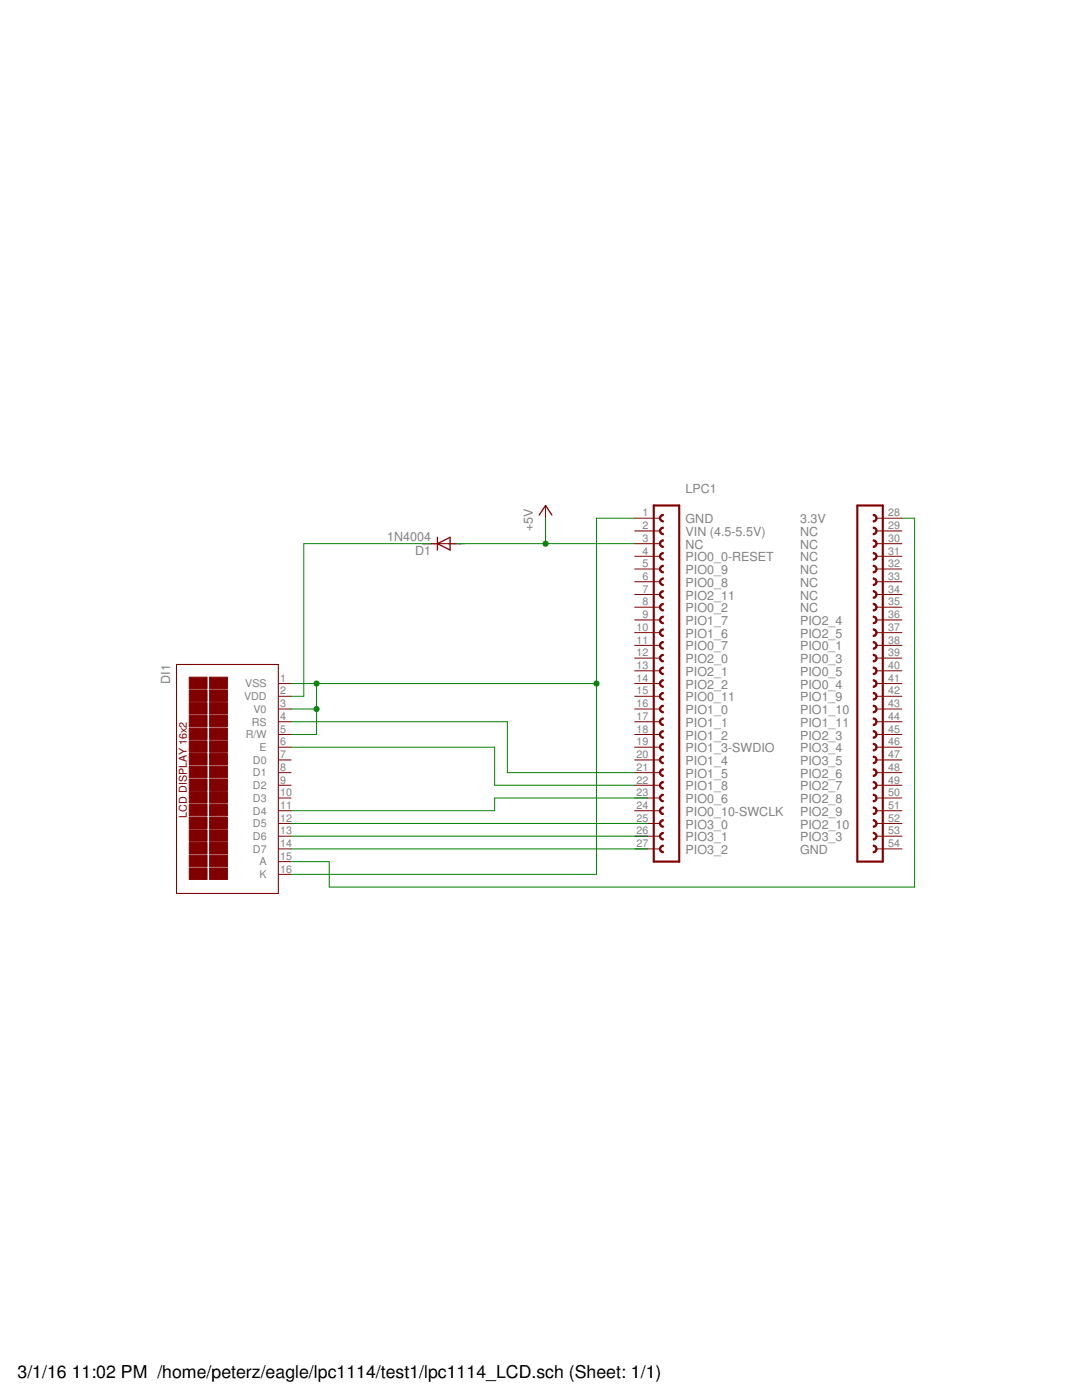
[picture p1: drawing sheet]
<?xml version="1.0" encoding="utf-8"?>
<!DOCTYPE eagle SYSTEM "eagle.dtd">
<eagle version="7.5.0">
<drawing>
<settings>
<setting alwaysvectorfont="no"/>
<setting verticaltext="up"/>
</settings>
<grid distance="0.1" unitdist="inch" unit="inch" style="lines" multiple="1" display="no" altdistance="0.01" altunitdist="inch" altunit="inch"/>
<schematic xreflabel="%F%N/%S.%C%R" xrefpart="/%S.%C%R">
<libraries>
<library name="LPCXpresso_boards">
<symbols>
<symbol name="LPCXPRESSO_LPC1114">
<wire x1="-21.59" y1="-33.02" x2="-16.51" y2="-33.02" width="0.4064" layer="94"/>
<wire x1="-19.685" y1="-6.985" x2="-19.685" y2="-8.255" width="0.254" layer="94" curve="180" cap="flat"/>
<wire x1="-19.685" y1="-9.525" x2="-19.685" y2="-10.795" width="0.254" layer="94" curve="180" cap="flat"/>
<wire x1="-19.685" y1="-12.065" x2="-19.685" y2="-13.335" width="0.254" layer="94" curve="180" cap="flat"/>
<wire x1="-19.685" y1="-1.905" x2="-19.685" y2="-3.175" width="0.254" layer="94" curve="180" cap="flat"/>
<wire x1="-19.685" y1="-4.445" x2="-19.685" y2="-5.715" width="0.254" layer="94" curve="180" cap="flat"/>
<wire x1="-19.685" y1="5.715" x2="-19.685" y2="4.445" width="0.254" layer="94" curve="180" cap="flat"/>
<wire x1="-19.685" y1="3.175" x2="-19.685" y2="1.905" width="0.254" layer="94" curve="180" cap="flat"/>
<wire x1="-19.685" y1="0.635" x2="-19.685" y2="-0.635" width="0.254" layer="94" curve="180" cap="flat"/>
<wire x1="-19.685" y1="10.795" x2="-19.685" y2="9.525" width="0.254" layer="94" curve="180" cap="flat"/>
<wire x1="-19.685" y1="8.255" x2="-19.685" y2="6.985" width="0.254" layer="94" curve="180" cap="flat"/>
<wire x1="-19.685" y1="18.415" x2="-19.685" y2="17.145" width="0.254" layer="94" curve="180" cap="flat"/>
<wire x1="-19.685" y1="15.875" x2="-19.685" y2="14.605" width="0.254" layer="94" curve="180" cap="flat"/>
<wire x1="-19.685" y1="13.335" x2="-19.685" y2="12.065" width="0.254" layer="94" curve="180" cap="flat"/>
<wire x1="-19.685" y1="23.495" x2="-19.685" y2="22.225" width="0.254" layer="94" curve="180" cap="flat"/>
<wire x1="-19.685" y1="20.955" x2="-19.685" y2="19.685" width="0.254" layer="94" curve="180" cap="flat"/>
<wire x1="-19.685" y1="31.115" x2="-19.685" y2="29.845" width="0.254" layer="94" curve="180" cap="flat"/>
<wire x1="-19.685" y1="28.575" x2="-19.685" y2="27.305" width="0.254" layer="94" curve="180" cap="flat"/>
<wire x1="-19.685" y1="26.035" x2="-19.685" y2="24.765" width="0.254" layer="94" curve="180" cap="flat"/>
<wire x1="-16.51" y1="38.1" x2="-16.51" y2="-33.02" width="0.4064" layer="94"/>
<wire x1="-21.59" y1="-33.02" x2="-21.59" y2="38.1" width="0.4064" layer="94"/>
<wire x1="-16.51" y1="38.1" x2="-21.59" y2="38.1" width="0.4064" layer="94"/>
<wire x1="-19.685" y1="36.195" x2="-19.685" y2="34.925" width="0.254" layer="94" curve="180" cap="flat"/>
<wire x1="-19.685" y1="33.655" x2="-19.685" y2="32.385" width="0.254" layer="94" curve="180" cap="flat"/>
<wire x1="-19.685" y1="-14.605" x2="-19.685" y2="-15.875" width="0.254" layer="94" curve="180" cap="flat"/>
<wire x1="-19.685" y1="-17.145" x2="-19.685" y2="-18.415" width="0.254" layer="94" curve="180" cap="flat"/>
<wire x1="-19.685" y1="-19.685" x2="-19.685" y2="-20.955" width="0.254" layer="94" curve="180" cap="flat"/>
<wire x1="-19.685" y1="-22.225" x2="-19.685" y2="-23.495" width="0.254" layer="94" curve="180" cap="flat"/>
<wire x1="-19.685" y1="-24.765" x2="-19.685" y2="-26.035" width="0.254" layer="94" curve="180" cap="flat"/>
<wire x1="-19.685" y1="-27.305" x2="-19.685" y2="-28.575" width="0.254" layer="94" curve="180" cap="flat"/>
<wire x1="-19.685" y1="-29.845" x2="-19.685" y2="-31.115" width="0.254" layer="94" curve="180" cap="flat"/>
<wire x1="24.13" y1="-33.02" x2="19.05" y2="-33.02" width="0.4064" layer="94"/>
<wire x1="22.225" y1="-6.985" x2="22.225" y2="-8.255" width="0.254" layer="94" curve="-180" cap="flat"/>
<wire x1="22.225" y1="-9.525" x2="22.225" y2="-10.795" width="0.254" layer="94" curve="-180" cap="flat"/>
<wire x1="22.225" y1="-12.065" x2="22.225" y2="-13.335" width="0.254" layer="94" curve="-180" cap="flat"/>
<wire x1="22.225" y1="-1.905" x2="22.225" y2="-3.175" width="0.254" layer="94" curve="-180" cap="flat"/>
<wire x1="22.225" y1="-4.445" x2="22.225" y2="-5.715" width="0.254" layer="94" curve="-180" cap="flat"/>
<wire x1="22.225" y1="5.715" x2="22.225" y2="4.445" width="0.254" layer="94" curve="-180" cap="flat"/>
<wire x1="22.225" y1="3.175" x2="22.225" y2="1.905" width="0.254" layer="94" curve="-180" cap="flat"/>
<wire x1="22.225" y1="0.635" x2="22.225" y2="-0.635" width="0.254" layer="94" curve="-180" cap="flat"/>
<wire x1="22.225" y1="10.795" x2="22.225" y2="9.525" width="0.254" layer="94" curve="-180" cap="flat"/>
<wire x1="22.225" y1="8.255" x2="22.225" y2="6.985" width="0.254" layer="94" curve="-180" cap="flat"/>
<wire x1="22.225" y1="18.415" x2="22.225" y2="17.145" width="0.254" layer="94" curve="-180" cap="flat"/>
<wire x1="22.225" y1="15.875" x2="22.225" y2="14.605" width="0.254" layer="94" curve="-180" cap="flat"/>
<wire x1="22.225" y1="13.335" x2="22.225" y2="12.065" width="0.254" layer="94" curve="-180" cap="flat"/>
<wire x1="22.225" y1="23.495" x2="22.225" y2="22.225" width="0.254" layer="94" curve="-180" cap="flat"/>
<wire x1="22.225" y1="20.955" x2="22.225" y2="19.685" width="0.254" layer="94" curve="-180" cap="flat"/>
<wire x1="22.225" y1="31.115" x2="22.225" y2="29.845" width="0.254" layer="94" curve="-180" cap="flat"/>
<wire x1="22.225" y1="28.575" x2="22.225" y2="27.305" width="0.254" layer="94" curve="-180" cap="flat"/>
<wire x1="22.225" y1="26.035" x2="22.225" y2="24.765" width="0.254" layer="94" curve="-180" cap="flat"/>
<wire x1="19.05" y1="38.1" x2="19.05" y2="-33.02" width="0.4064" layer="94"/>
<wire x1="24.13" y1="-33.02" x2="24.13" y2="38.1" width="0.4064" layer="94"/>
<wire x1="19.05" y1="38.1" x2="24.13" y2="38.1" width="0.4064" layer="94"/>
<wire x1="22.225" y1="36.195" x2="22.225" y2="34.925" width="0.254" layer="94" curve="-180" cap="flat"/>
<wire x1="22.225" y1="33.655" x2="22.225" y2="32.385" width="0.254" layer="94" curve="-180" cap="flat"/>
<wire x1="22.225" y1="-14.605" x2="22.225" y2="-15.875" width="0.254" layer="94" curve="-180" cap="flat"/>
<wire x1="22.225" y1="-17.145" x2="22.225" y2="-18.415" width="0.254" layer="94" curve="-180" cap="flat"/>
<wire x1="22.225" y1="-19.685" x2="22.225" y2="-20.955" width="0.254" layer="94" curve="-180" cap="flat"/>
<wire x1="22.225" y1="-22.225" x2="22.225" y2="-23.495" width="0.254" layer="94" curve="-180" cap="flat"/>
<wire x1="22.225" y1="-24.765" x2="22.225" y2="-26.035" width="0.254" layer="94" curve="-180" cap="flat"/>
<wire x1="22.225" y1="-27.305" x2="22.225" y2="-28.575" width="0.254" layer="94" curve="-180" cap="flat"/>
<wire x1="22.225" y1="-29.845" x2="22.225" y2="-31.115" width="0.254" layer="94" curve="-180" cap="flat"/>
<text x="-15.24" y="38.1" size="1.778" layer="96">&gt;VALUE</text>
<text x="-15.24" y="40.64" size="1.778" layer="95">&gt;NAME</text>
<text x="-15.24" y="32.004" size="1.778" layer="97">VIN (4.5-5.5V)</text>
<text x="-15.24" y="34.544" size="1.778" layer="97">GND</text>
<text x="-15.24" y="29.464" size="1.778" layer="97">NC</text>
<text x="-15.24" y="26.924" size="1.778" layer="97">PIO0_0-RESET</text>
<text x="-15.24" y="24.384" size="1.778" layer="97">PIO0_9</text>
<text x="-15.24" y="21.844" size="1.778" layer="97">PIO0_8</text>
<text x="-15.24" y="19.304" size="1.778" layer="97">PIO2_11</text>
<text x="-15.24" y="16.764" size="1.778" layer="97">PIO0_2</text>
<text x="-15.24" y="14.224" size="1.778" layer="97">PIO1_7</text>
<text x="-15.24" y="11.684" size="1.778" layer="97">PIO1_6</text>
<text x="-15.24" y="6.604" size="1.778" layer="97">PIO2_0</text>
<text x="-15.24" y="9.144" size="1.778" layer="97">PIO0_7</text>
<text x="-15.24" y="4.064" size="1.778" layer="97">PIO2_1</text>
<text x="-15.24" y="1.524" size="1.778" layer="97">PIO2_2</text>
<text x="-15.24" y="-1.016" size="1.778" layer="97">PIO0_11</text>
<text x="-15.24" y="-3.556" size="1.778" layer="97">PIO1_0</text>
<text x="-15.24" y="-6.096" size="1.778" layer="97">PIO1_1</text>
<text x="-15.24" y="-8.636" size="1.778" layer="97">PIO1_2</text>
<text x="-15.24" y="-11.176" size="1.778" layer="97">PIO1_3-SWDIO</text>
<text x="-15.24" y="-13.716" size="1.778" layer="97">PIO1_4</text>
<text x="-15.24" y="-18.796" size="1.778" layer="97">PIO1_8</text>
<text x="-15.24" y="-16.256" size="1.778" layer="97">PIO1_5</text>
<text x="-15.24" y="-21.336" size="1.778" layer="97">PIO0_6</text>
<text x="-15.24" y="-23.876" size="1.778" layer="97">PIO0_10-SWCLK</text>
<text x="-15.24" y="-26.416" size="1.778" layer="97">PIO3_0</text>
<text x="-15.24" y="-28.956" size="1.778" layer="97">PIO3_1</text>
<text x="-15.24" y="-31.496" size="1.778" layer="97">PIO3_2</text>
<text x="7.62" y="32.004" size="1.778" layer="97">NC</text>
<text x="7.62" y="34.544" size="1.778" layer="97">3.3V</text>
<text x="7.62" y="29.464" size="1.778" layer="97">NC</text>
<text x="7.62" y="26.924" size="1.778" layer="97">NC</text>
<text x="7.62" y="24.384" size="1.778" layer="97">NC</text>
<text x="7.62" y="21.844" size="1.778" layer="97">NC</text>
<text x="7.62" y="19.304" size="1.778" layer="97">NC</text>
<text x="7.62" y="16.764" size="1.778" layer="97">NC</text>
<text x="7.62" y="14.224" size="1.778" layer="97">PIO2_4</text>
<text x="7.62" y="11.684" size="1.778" layer="97">PIO2_5</text>
<text x="7.62" y="6.604" size="1.778" layer="97">PIO0_3</text>
<text x="7.62" y="9.144" size="1.778" layer="97">PIO0_1</text>
<text x="7.62" y="4.064" size="1.778" layer="97">PIO0_5</text>
<text x="7.62" y="1.524" size="1.778" layer="97">PIO0_4</text>
<text x="7.62" y="-1.016" size="1.778" layer="97">PIO1_9</text>
<text x="7.62" y="-3.556" size="1.778" layer="97">PIO1_10</text>
<text x="7.62" y="-6.096" size="1.778" layer="97">PIO1_11</text>
<text x="7.62" y="-8.636" size="1.778" layer="97">PIO2_3</text>
<text x="7.62" y="-11.176" size="1.778" layer="97">PIO3_4</text>
<text x="7.62" y="-13.716" size="1.778" layer="97">PIO3_5</text>
<text x="7.62" y="-18.796" size="1.778" layer="97">PIO2_7</text>
<text x="7.62" y="-16.256" size="1.778" layer="97">PIO2_6</text>
<text x="7.62" y="-21.336" size="1.778" layer="97">PIO2_8</text>
<text x="7.62" y="-23.876" size="1.778" layer="97">PIO2_9</text>
<text x="7.62" y="-26.416" size="1.778" layer="97">PIO2_10</text>
<text x="7.62" y="-28.956" size="1.778" layer="97">PIO3_3</text>
<text x="7.62" y="-31.496" size="1.778" layer="97">GND</text>
<pin name="20" x="-25.4" y="-12.7" visible="pad" length="middle" direction="pas" swaplevel="1"/>
<pin name="19" x="-25.4" y="-10.16" visible="pad" length="middle" direction="pas" swaplevel="1"/>
<pin name="18" x="-25.4" y="-7.62" visible="pad" length="middle" direction="pas" swaplevel="1"/>
<pin name="17" x="-25.4" y="-5.08" visible="pad" length="middle" direction="pas" swaplevel="1"/>
<pin name="16" x="-25.4" y="-2.54" visible="pad" length="middle" direction="pas" swaplevel="1"/>
<pin name="15" x="-25.4" y="0" visible="pad" length="middle" direction="pas" swaplevel="1"/>
<pin name="14" x="-25.4" y="2.54" visible="pad" length="middle" direction="pas" swaplevel="1"/>
<pin name="13" x="-25.4" y="5.08" visible="pad" length="middle" direction="pas" swaplevel="1"/>
<pin name="12" x="-25.4" y="7.62" visible="pad" length="middle" direction="pas" swaplevel="1"/>
<pin name="11" x="-25.4" y="10.16" visible="pad" length="middle" direction="pas" swaplevel="1"/>
<pin name="10" x="-25.4" y="12.7" visible="pad" length="middle" direction="pas" swaplevel="1"/>
<pin name="9" x="-25.4" y="15.24" visible="pad" length="middle" direction="pas" swaplevel="1"/>
<pin name="8" x="-25.4" y="17.78" visible="pad" length="middle" direction="pas" swaplevel="1"/>
<pin name="7" x="-25.4" y="20.32" visible="pad" length="middle" direction="pas" swaplevel="1"/>
<pin name="6" x="-25.4" y="22.86" visible="pad" length="middle" direction="pas" swaplevel="1"/>
<pin name="5" x="-25.4" y="25.4" visible="pad" length="middle" direction="pas" swaplevel="1"/>
<pin name="4" x="-25.4" y="27.94" visible="pad" length="middle" direction="pas" swaplevel="1"/>
<pin name="3" x="-25.4" y="30.48" visible="pad" length="middle" direction="pas" swaplevel="1"/>
<pin name="2" x="-25.4" y="33.02" visible="pad" length="middle" direction="pas" swaplevel="1"/>
<pin name="1" x="-25.4" y="35.56" visible="pad" length="middle" direction="pas" swaplevel="1"/>
<pin name="21" x="-25.4" y="-15.24" visible="pad" length="middle" direction="pas" swaplevel="1"/>
<pin name="22" x="-25.4" y="-17.78" visible="pad" length="middle" direction="pas" swaplevel="1"/>
<pin name="23" x="-25.4" y="-20.32" visible="pad" length="middle" direction="pas" swaplevel="1"/>
<pin name="24" x="-25.4" y="-22.86" visible="pad" length="middle" direction="pas" swaplevel="1"/>
<pin name="25" x="-25.4" y="-25.4" visible="pad" length="middle" direction="pas" swaplevel="1"/>
<pin name="26" x="-25.4" y="-27.94" visible="pad" length="middle" direction="pas" swaplevel="1"/>
<pin name="27" x="-25.4" y="-30.48" visible="pad" length="middle" direction="pas" swaplevel="1"/>
<pin name="47" x="27.94" y="-12.7" visible="pad" length="middle" direction="pas" swaplevel="1" rot="R180"/>
<pin name="46" x="27.94" y="-10.16" visible="pad" length="middle" direction="pas" swaplevel="1" rot="R180"/>
<pin name="45" x="27.94" y="-7.62" visible="pad" length="middle" direction="pas" swaplevel="1" rot="R180"/>
<pin name="44" x="27.94" y="-5.08" visible="pad" length="middle" direction="pas" swaplevel="1" rot="R180"/>
<pin name="43" x="27.94" y="-2.54" visible="pad" length="middle" direction="pas" swaplevel="1" rot="R180"/>
<pin name="42" x="27.94" y="0" visible="pad" length="middle" direction="pas" swaplevel="1" rot="R180"/>
<pin name="41" x="27.94" y="2.54" visible="pad" length="middle" direction="pas" swaplevel="1" rot="R180"/>
<pin name="40" x="27.94" y="5.08" visible="pad" length="middle" direction="pas" swaplevel="1" rot="R180"/>
<pin name="39" x="27.94" y="7.62" visible="pad" length="middle" direction="pas" swaplevel="1" rot="R180"/>
<pin name="38" x="27.94" y="10.16" visible="pad" length="middle" direction="pas" swaplevel="1" rot="R180"/>
<pin name="37" x="27.94" y="12.7" visible="pad" length="middle" direction="pas" swaplevel="1" rot="R180"/>
<pin name="36" x="27.94" y="15.24" visible="pad" length="middle" direction="pas" swaplevel="1" rot="R180"/>
<pin name="35" x="27.94" y="17.78" visible="pad" length="middle" direction="pas" swaplevel="1" rot="R180"/>
<pin name="34" x="27.94" y="20.32" visible="pad" length="middle" direction="pas" swaplevel="1" rot="R180"/>
<pin name="33" x="27.94" y="22.86" visible="pad" length="middle" direction="pas" swaplevel="1" rot="R180"/>
<pin name="32" x="27.94" y="25.4" visible="pad" length="middle" direction="pas" swaplevel="1" rot="R180"/>
<pin name="31" x="27.94" y="27.94" visible="pad" length="middle" direction="pas" swaplevel="1" rot="R180"/>
<pin name="30" x="27.94" y="30.48" visible="pad" length="middle" direction="pas" swaplevel="1" rot="R180"/>
<pin name="29" x="27.94" y="33.02" visible="pad" length="middle" direction="pas" swaplevel="1" rot="R180"/>
<pin name="28" x="27.94" y="35.56" visible="pad" length="middle" direction="pas" swaplevel="1" rot="R180"/>
<pin name="48" x="27.94" y="-15.24" visible="pad" length="middle" direction="pas" swaplevel="1" rot="R180"/>
<pin name="49" x="27.94" y="-17.78" visible="pad" length="middle" direction="pas" swaplevel="1" rot="R180"/>
<pin name="50" x="27.94" y="-20.32" visible="pad" length="middle" direction="pas" swaplevel="1" rot="R180"/>
<pin name="51" x="27.94" y="-22.86" visible="pad" length="middle" direction="pas" swaplevel="1" rot="R180"/>
<pin name="52" x="27.94" y="-25.4" visible="pad" length="middle" direction="pas" swaplevel="1" rot="R180"/>
<pin name="53" x="27.94" y="-27.94" visible="pad" length="middle" direction="pas" swaplevel="1" rot="R180"/>
<pin name="54" x="27.94" y="-30.48" visible="pad" length="middle" direction="pas" swaplevel="1" rot="R180"/>
</symbol>
</symbols>
<devicesets>
<deviceset name="LPCXPRESSO_LPC1114" prefix="LPC" uservalue="yes">
<gates>
<gate name="G$1" symbol="LPCXPRESSO_LPC1114" x="0" y="0"/>
</gates>
<devices>
<device name="" package="LPCXPRESSO_LPC1114">
<connects>
<connect gate="G$1" pin="1" pad="1"/>
<connect gate="G$1" pin="10" pad="10"/>
<connect gate="G$1" pin="11" pad="11"/>
<connect gate="G$1" pin="12" pad="12"/>
<connect gate="G$1" pin="13" pad="13"/>
<connect gate="G$1" pin="14" pad="14"/>
<connect gate="G$1" pin="15" pad="15"/>
<connect gate="G$1" pin="16" pad="16"/>
<connect gate="G$1" pin="17" pad="17"/>
<connect gate="G$1" pin="18" pad="18"/>
<connect gate="G$1" pin="19" pad="19"/>
<connect gate="G$1" pin="2" pad="2"/>
<connect gate="G$1" pin="20" pad="20"/>
<connect gate="G$1" pin="21" pad="21"/>
<connect gate="G$1" pin="22" pad="22"/>
<connect gate="G$1" pin="23" pad="23"/>
<connect gate="G$1" pin="24" pad="24"/>
<connect gate="G$1" pin="25" pad="25"/>
<connect gate="G$1" pin="26" pad="26"/>
<connect gate="G$1" pin="27" pad="27"/>
<connect gate="G$1" pin="28" pad="28"/>
<connect gate="G$1" pin="29" pad="29"/>
<connect gate="G$1" pin="3" pad="3"/>
<connect gate="G$1" pin="30" pad="30"/>
<connect gate="G$1" pin="31" pad="31"/>
<connect gate="G$1" pin="32" pad="32"/>
<connect gate="G$1" pin="33" pad="33"/>
<connect gate="G$1" pin="34" pad="34"/>
<connect gate="G$1" pin="35" pad="35"/>
<connect gate="G$1" pin="36" pad="36"/>
<connect gate="G$1" pin="37" pad="37"/>
<connect gate="G$1" pin="38" pad="38"/>
<connect gate="G$1" pin="39" pad="39"/>
<connect gate="G$1" pin="4" pad="4"/>
<connect gate="G$1" pin="40" pad="40"/>
<connect gate="G$1" pin="41" pad="41"/>
<connect gate="G$1" pin="42" pad="42"/>
<connect gate="G$1" pin="43" pad="43"/>
<connect gate="G$1" pin="44" pad="44"/>
<connect gate="G$1" pin="45" pad="45"/>
<connect gate="G$1" pin="46" pad="46"/>
<connect gate="G$1" pin="47" pad="47"/>
<connect gate="G$1" pin="48" pad="48"/>
<connect gate="G$1" pin="49" pad="49"/>
<connect gate="G$1" pin="5" pad="5"/>
<connect gate="G$1" pin="50" pad="50"/>
<connect gate="G$1" pin="51" pad="51"/>
<connect gate="G$1" pin="52" pad="52"/>
<connect gate="G$1" pin="53" pad="53"/>
<connect gate="G$1" pin="54" pad="54"/>
<connect gate="G$1" pin="6" pad="6"/>
<connect gate="G$1" pin="7" pad="7"/>
<connect gate="G$1" pin="8" pad="8"/>
<connect gate="G$1" pin="9" pad="9"/>
</connects>
<technologies>
<technology name=""/>
</technologies>
</device>
</devices>
</deviceset>
</devicesets>
</library>
<library name="display-lcd">
<symbols>
<symbol name="HD44780_NEW">
<wire x1="-21.59" y1="-7.62" x2="24.13" y2="-7.62" width="0.2032" layer="94"/>
<wire x1="24.13" y1="-7.62" x2="24.13" y2="12.7" width="0.2032" layer="94"/>
<wire x1="24.13" y1="12.7" x2="-21.59" y2="12.7" width="0.2032" layer="94"/>
<wire x1="-21.59" y1="12.7" x2="-21.59" y2="-7.62" width="0.2032" layer="94"/>
<text x="-10.16" y="10.668" size="1.524" layer="94">LCD DISPLAY 16x2</text>
<text x="-21.59" y="13.97" size="1.778" layer="95">&gt;NAME</text>
<text x="-1.27" y="13.97" size="1.778" layer="96">&gt;VALUE</text>
<rectangle x1="-19.05" y1="6.604" x2="-16.764" y2="10.16" layer="94"/>
<rectangle x1="-19.05" y1="2.54" x2="-16.764" y2="6.096" layer="94"/>
<rectangle x1="-16.51" y1="6.604" x2="-14.224" y2="10.16" layer="94"/>
<rectangle x1="-16.51" y1="2.54" x2="-14.224" y2="6.096" layer="94"/>
<rectangle x1="-13.97" y1="6.604" x2="-11.684" y2="10.16" layer="94"/>
<rectangle x1="-13.97" y1="2.54" x2="-11.684" y2="6.096" layer="94"/>
<rectangle x1="-11.43" y1="6.604" x2="-9.144" y2="10.16" layer="94"/>
<rectangle x1="-11.43" y1="2.54" x2="-9.144" y2="6.096" layer="94"/>
<rectangle x1="-8.89" y1="6.604" x2="-6.604" y2="10.16" layer="94"/>
<rectangle x1="-8.89" y1="2.54" x2="-6.604" y2="6.096" layer="94"/>
<rectangle x1="-6.35" y1="6.604" x2="-4.064" y2="10.16" layer="94"/>
<rectangle x1="-6.35" y1="2.54" x2="-4.064" y2="6.096" layer="94"/>
<rectangle x1="-3.81" y1="6.604" x2="-1.524" y2="10.16" layer="94"/>
<rectangle x1="-3.81" y1="2.54" x2="-1.524" y2="6.096" layer="94"/>
<rectangle x1="-1.27" y1="6.604" x2="1.016" y2="10.16" layer="94"/>
<rectangle x1="-1.27" y1="2.54" x2="1.016" y2="6.096" layer="94"/>
<rectangle x1="1.27" y1="6.604" x2="3.556" y2="10.16" layer="94"/>
<rectangle x1="1.27" y1="2.54" x2="3.556" y2="6.096" layer="94"/>
<rectangle x1="3.81" y1="6.604" x2="6.096" y2="10.16" layer="94"/>
<rectangle x1="3.81" y1="2.54" x2="6.096" y2="6.096" layer="94"/>
<rectangle x1="6.35" y1="6.604" x2="8.636" y2="10.16" layer="94"/>
<rectangle x1="6.35" y1="2.54" x2="8.636" y2="6.096" layer="94"/>
<rectangle x1="8.89" y1="6.604" x2="11.176" y2="10.16" layer="94"/>
<rectangle x1="8.89" y1="2.54" x2="11.176" y2="6.096" layer="94"/>
<rectangle x1="11.43" y1="6.604" x2="13.716" y2="10.16" layer="94"/>
<rectangle x1="11.43" y1="2.54" x2="13.716" y2="6.096" layer="94"/>
<rectangle x1="13.97" y1="6.604" x2="16.256" y2="10.16" layer="94"/>
<rectangle x1="13.97" y1="2.54" x2="16.256" y2="6.096" layer="94"/>
<rectangle x1="16.51" y1="6.604" x2="18.796" y2="10.16" layer="94"/>
<rectangle x1="16.51" y1="2.54" x2="18.796" y2="6.096" layer="94"/>
<rectangle x1="19.05" y1="6.604" x2="21.336" y2="10.16" layer="94"/>
<rectangle x1="19.05" y1="2.54" x2="21.336" y2="6.096" layer="94"/>
<pin name="VSS" x="-17.78" y="-10.16" length="short" direction="pwr" rot="R90"/>
<pin name="VDD" x="-15.24" y="-10.16" length="short" direction="pwr" rot="R90"/>
<pin name="RS" x="-10.16" y="-10.16" length="short" direction="in" rot="R90"/>
<pin name="R/W" x="-7.62" y="-10.16" length="short" direction="in" rot="R90"/>
<pin name="E" x="-5.08" y="-10.16" length="short" direction="in" rot="R90"/>
<pin name="D0" x="-2.54" y="-10.16" length="short" direction="in" rot="R90"/>
<pin name="D1" x="0" y="-10.16" length="short" direction="in" rot="R90"/>
<pin name="D2" x="2.54" y="-10.16" length="short" direction="in" rot="R90"/>
<pin name="D3" x="5.08" y="-10.16" length="short" direction="in" rot="R90"/>
<pin name="D4" x="7.62" y="-10.16" length="short" direction="in" rot="R90"/>
<pin name="D5" x="10.16" y="-10.16" length="short" direction="in" rot="R90"/>
<pin name="D6" x="12.7" y="-10.16" length="short" direction="in" rot="R90"/>
<pin name="D7" x="15.24" y="-10.16" length="short" direction="in" rot="R90"/>
<pin name="V0" x="-12.7" y="-10.16" length="short" direction="pwr" rot="R90"/>
<pin name="A" x="17.78" y="-10.16" length="short" direction="pas" rot="R90"/>
<pin name="K" x="20.32" y="-10.16" length="short" direction="pas" rot="R90"/>
</symbol>
</symbols>
<devicesets>
<deviceset name="DISPLAY_" prefix="DI" uservalue="yes">
<gates>
<gate name="G$1" symbol="HD44780_NEW" x="0" y="-2.54"/>
</gates>
<devices>
<device name="" package="HD44780_PC">
<connects>
<connect gate="G$1" pin="A" pad="15"/>
<connect gate="G$1" pin="D0" pad="7"/>
<connect gate="G$1" pin="D1" pad="8"/>
<connect gate="G$1" pin="D2" pad="9"/>
<connect gate="G$1" pin="D3" pad="10"/>
<connect gate="G$1" pin="D4" pad="11"/>
<connect gate="G$1" pin="D5" pad="12"/>
<connect gate="G$1" pin="D6" pad="13"/>
<connect gate="G$1" pin="D7" pad="14"/>
<connect gate="G$1" pin="E" pad="6"/>
<connect gate="G$1" pin="K" pad="16"/>
<connect gate="G$1" pin="R/W" pad="5"/>
<connect gate="G$1" pin="RS" pad="4"/>
<connect gate="G$1" pin="V0" pad="3"/>
<connect gate="G$1" pin="VDD" pad="2"/>
<connect gate="G$1" pin="VSS" pad="1"/>
</connects>
<technologies>
<technology name=""/>
</technologies>
</device>
</devices>
</deviceset>
</devicesets>
</library>
<library name="diode">
<symbols>
<symbol name="D">
<wire x1="-1.27" y1="-1.27" x2="1.27" y2="0" width="0.254" layer="94"/>
<wire x1="1.27" y1="0" x2="-1.27" y2="1.27" width="0.254" layer="94"/>
<wire x1="1.27" y1="1.27" x2="1.27" y2="0" width="0.254" layer="94"/>
<wire x1="-1.27" y1="1.27" x2="-1.27" y2="-1.27" width="0.254" layer="94"/>
<wire x1="1.27" y1="0" x2="1.27" y2="-1.27" width="0.254" layer="94"/>
<text x="2.54" y="0.4826" size="1.778" layer="95">&gt;NAME</text>
<text x="2.54" y="-2.3114" size="1.778" layer="96">&gt;VALUE</text>
<pin name="A" x="-2.54" y="0" visible="off" length="short" direction="pas"/>
<pin name="C" x="2.54" y="0" visible="off" length="short" direction="pas" rot="R180"/>
<text x="-2.54" y="0" size="0.4064" layer="99" align="center">SpiceOrder 1</text>
<text x="2.54" y="0" size="0.4064" layer="99" align="center">SpiceOrder 2</text>
</symbol>
</symbols>
<devicesets>
<deviceset name="1N4004" prefix="D">
<gates>
<gate name="1" symbol="D" x="0" y="0"/>
</gates>
<devices>
<device name="" package="DO41-10">
<connects>
<connect gate="1" pin="A" pad="A"/>
<connect gate="1" pin="C" pad="C"/>
</connects>
<technologies>
<technology name=""/>
</technologies>
</device>
</devices>
</deviceset>
</devicesets>
</library>
<library name="supply1">
<symbols>
<symbol name="+5V">
<wire x1="1.27" y1="-1.905" x2="0" y2="0" width="0.254" layer="94"/>
<wire x1="0" y1="0" x2="-1.27" y2="-1.905" width="0.254" layer="94"/>
<text x="-2.54" y="-5.08" size="1.778" layer="96" rot="R90">&gt;VALUE</text>
<pin name="+5V" x="0" y="-2.54" visible="off" length="short" direction="sup" rot="R90"/>
</symbol>
</symbols>
<devicesets>
<deviceset name="+5V" prefix="P+">
<gates>
<gate name="1" symbol="+5V" x="0" y="0"/>
</gates>
<devices>
<device name="">
<technologies>
<technology name=""/>
</technologies>
</device>
</devices>
</deviceset>
</devicesets>
</library>
</libraries>
<attributes>
</attributes>
<variantdefs>
</variantdefs>
<classes>
<class number="0" name="default" width="0" drill="0">
</class>
</classes>
<parts>
<part name="LPC1" library="LPCXpresso_boards" deviceset="LPCXPRESSO_LPC1114" device=""/>
<part name="DI1" library="display-lcd" deviceset="DISPLAY_" device=""/>
<part name="D1" library="diode" deviceset="1N4004" device=""/>
<part name="P+1" library="supply1" deviceset="+5V" device=""/>
</parts>
<sheets>
<sheet>
<plain>
</plain>
<instances>
<instance part="LPC1" gate="G$1" x="101.6" y="40.64"/>
<instance part="DI1" gate="G$1" x="-2.54" y="25.4" rot="MR270"/>
<instance part="D1" gate="1" x="38.1" y="71.12" rot="R180"/>
<instance part="P+1" gate="1" x="58.42" y="78.74"/>
</instances>
<busses>
</busses>
<nets>
<net name="N$1" class="0">
<segment>
<pinref part="DI1" gate="G$1" pin="D7"/>
<wire x1="78.74" y1="10.16" x2="7.62" y2="10.16" width="0.1524" layer="91"/>
</segment>
</net>
<net name="N$2" class="0">
<segment>
<pinref part="DI1" gate="G$1" pin="D6"/>
<wire x1="78.74" y1="12.7" x2="7.62" y2="12.7" width="0.1524" layer="91"/>
</segment>
</net>
<net name="N$3" class="0">
<segment>
<pinref part="DI1" gate="G$1" pin="D5"/>
<wire x1="78.74" y1="15.24" x2="7.62" y2="15.24" width="0.1524" layer="91"/>
</segment>
</net>
<net name="N$4" class="0">
<segment>
<wire x1="78.74" y1="20.32" x2="48.26" y2="20.32" width="0.1524" layer="91"/>
<wire x1="48.26" y1="20.32" x2="48.26" y2="17.78" width="0.1524" layer="91"/>
<pinref part="DI1" gate="G$1" pin="D4"/>
<wire x1="48.26" y1="17.78" x2="7.62" y2="17.78" width="0.1524" layer="91"/>
</segment>
</net>
<net name="N$5" class="0">
<segment>
<pinref part="LPC1" gate="G$1" pin="22"/>
<wire x1="76.2" y1="22.86" x2="48.26" y2="22.86" width="0.1524" layer="91"/>
<wire x1="48.26" y1="22.86" x2="48.26" y2="30.48" width="0.1524" layer="91"/>
<pinref part="DI1" gate="G$1" pin="E"/>
<wire x1="48.26" y1="30.48" x2="7.62" y2="30.48" width="0.1524" layer="91"/>
</segment>
</net>
<net name="N$6" class="0">
<segment>
<pinref part="LPC1" gate="G$1" pin="21"/>
<wire x1="76.2" y1="25.4" x2="50.8" y2="25.4" width="0.1524" layer="91"/>
<wire x1="50.8" y1="25.4" x2="50.8" y2="35.56" width="0.1524" layer="91"/>
<pinref part="DI1" gate="G$1" pin="RS"/>
<wire x1="50.8" y1="35.56" x2="7.62" y2="35.56" width="0.1524" layer="91"/>
</segment>
</net>
<net name="N$8" class="0">
<segment>
<pinref part="LPC1" gate="G$1" pin="1"/>
<wire x1="76.2" y1="76.2" x2="68.58" y2="76.2" width="0.1524" layer="91"/>
<wire x1="68.58" y1="76.2" x2="68.58" y2="43.18" width="0.1524" layer="91"/>
<pinref part="DI1" gate="G$1" pin="K"/>
<wire x1="68.58" y1="43.18" x2="68.58" y2="5.08" width="0.1524" layer="91"/>
<wire x1="68.58" y1="5.08" x2="7.62" y2="5.08" width="0.1524" layer="91"/>
<pinref part="DI1" gate="G$1" pin="VSS"/>
<wire x1="7.62" y1="43.18" x2="12.7" y2="43.18" width="0.1524" layer="91"/>
<junction x="68.58" y="43.18"/>
<pinref part="DI1" gate="G$1" pin="R/W"/>
<wire x1="12.7" y1="43.18" x2="68.58" y2="43.18" width="0.1524" layer="91"/>
<wire x1="7.62" y1="33.02" x2="12.7" y2="33.02" width="0.1524" layer="91"/>
<wire x1="12.7" y1="33.02" x2="12.7" y2="38.1" width="0.1524" layer="91"/>
<junction x="12.7" y="43.18"/>
<junction x="12.7" y="38.1"/>
<wire x1="12.7" y1="38.1" x2="12.7" y2="43.18" width="0.1524" layer="91"/>
<pinref part="DI1" gate="G$1" pin="V0"/>
<wire x1="7.62" y1="38.1" x2="12.7" y2="38.1" width="0.1524" layer="91"/>
</segment>
</net>
<net name="N$9" class="0">
<segment>
<pinref part="LPC1" gate="G$1" pin="28"/>
<wire x1="129.54" y1="76.2" x2="132.08" y2="76.2" width="0.1524" layer="91"/>
<wire x1="132.08" y1="76.2" x2="132.08" y2="2.54" width="0.1524" layer="91"/>
<wire x1="132.08" y1="2.54" x2="15.24" y2="2.54" width="0.1524" layer="91"/>
<wire x1="15.24" y1="2.54" x2="15.24" y2="7.62" width="0.1524" layer="91"/>
<pinref part="DI1" gate="G$1" pin="A"/>
<wire x1="15.24" y1="7.62" x2="7.62" y2="7.62" width="0.1524" layer="91"/>
</segment>
</net>
<net name="N$11" class="0">
<segment>
<pinref part="DI1" gate="G$1" pin="VDD"/>
<wire x1="7.62" y1="40.64" x2="10.16" y2="40.64" width="0.1524" layer="91"/>
<wire x1="10.16" y1="40.64" x2="10.16" y2="71.12" width="0.1524" layer="91"/>
<pinref part="D1" gate="1" pin="C"/>
<wire x1="10.16" y1="71.12" x2="35.56" y2="71.12" width="0.1524" layer="91"/>
</segment>
</net>
<net name="+5V" class="0">
<segment>
<pinref part="LPC1" gate="G$1" pin="3"/>
<pinref part="D1" gate="1" pin="A"/>
<wire x1="76.2" y1="71.12" x2="58.42" y2="71.12" width="0.1524" layer="91"/>
<pinref part="P+1" gate="1" pin="+5V"/>
<wire x1="58.42" y1="71.12" x2="40.64" y2="71.12" width="0.1524" layer="91"/>
<wire x1="58.42" y1="76.2" x2="58.42" y2="71.12" width="0.1524" layer="91"/>
<junction x="58.42" y="71.12"/>
</segment>
</net>
</nets>
</sheet>
</sheets>
</schematic>
</drawing>
</eagle>
